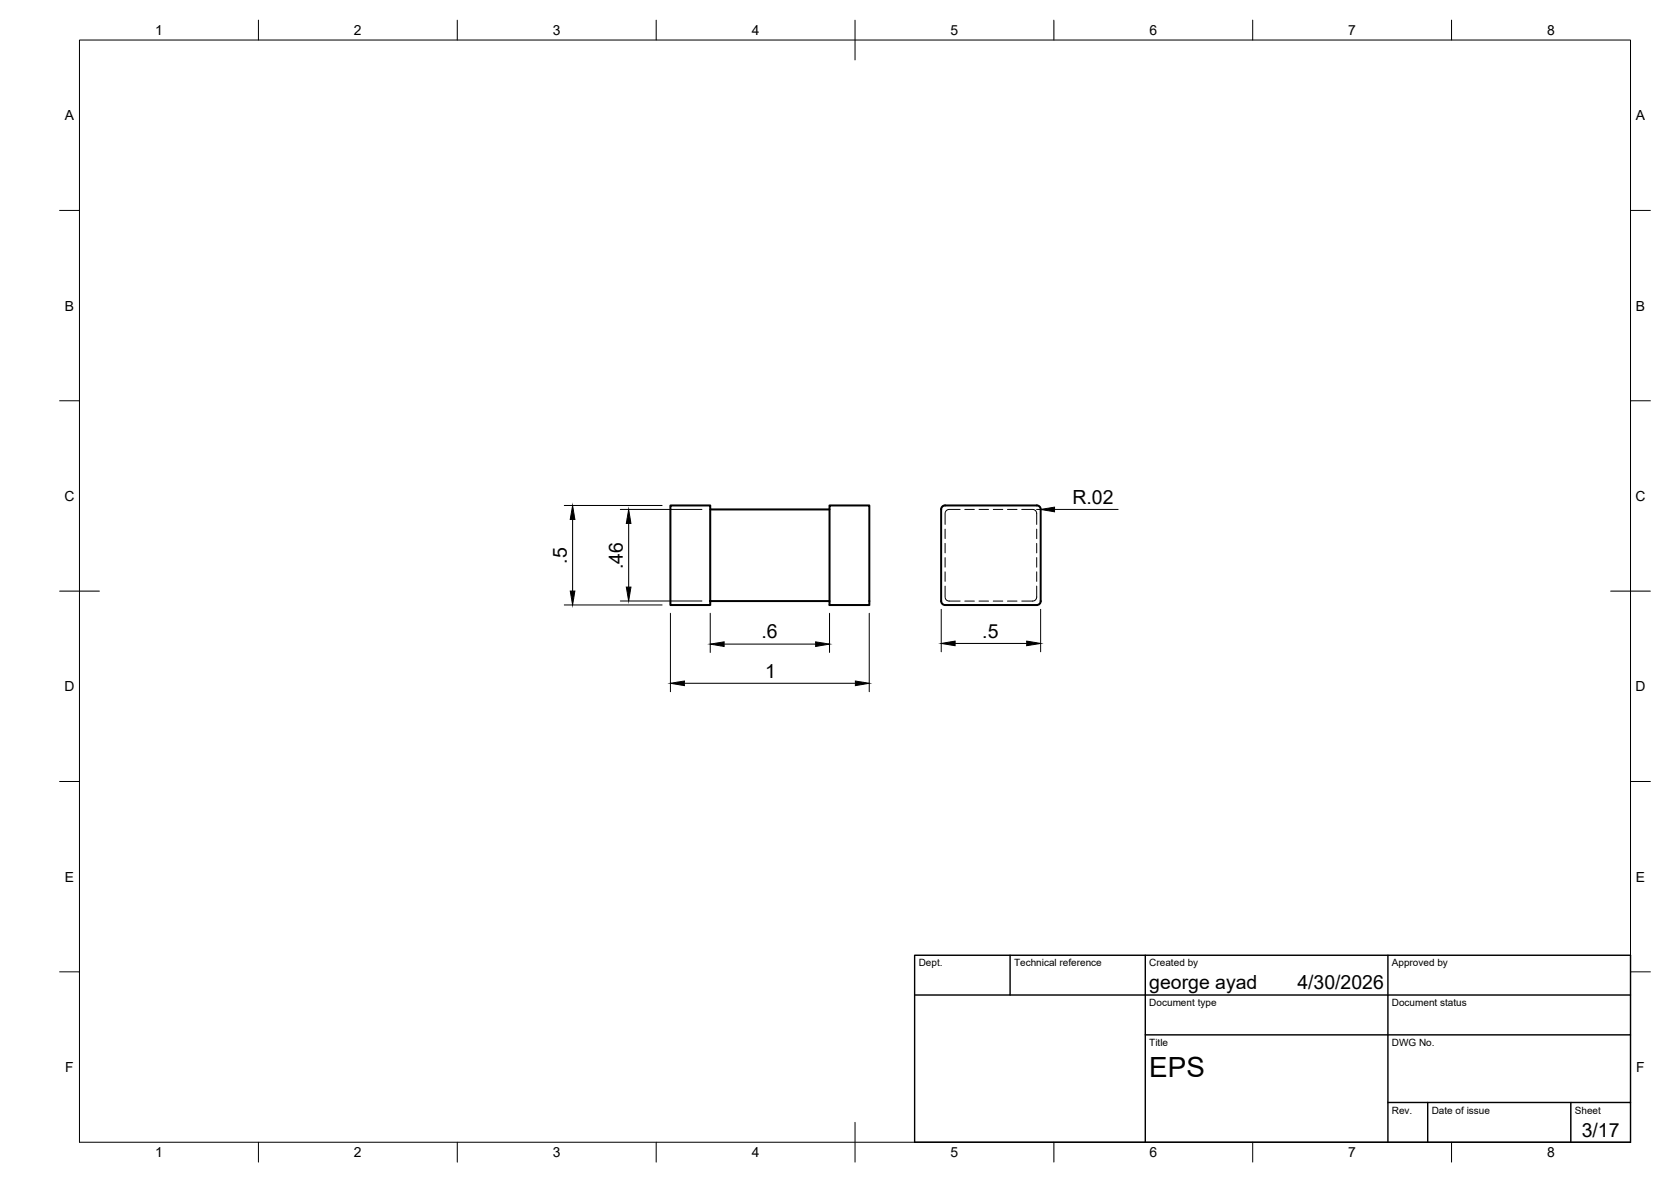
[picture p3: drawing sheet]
<svg xmlns="http://www.w3.org/2000/svg" width="420mm" height="297mm" viewBox="0 0 420 297" stroke-linecap="round" stroke-linejoin="round" font-family="sans-serif">
<!-- layer: Visible -->
<path d="M168.6 127h10v25h-10zM178.6 128h30M236.6 128v23a1.01 1.01 0 0 0 1 1M237.6 127h23.1M237.6 127a1.01 1.01 0 0 0-1 1M260.7 127a1.01 1.01 0 0 1 1 1M261.7 128v23a1.01 1.01 0 0 1-1 1h-23.1M178.6 151.1h30v.9h10v-25h-10v24.1" fill="none" stroke="#000" stroke-width=".51"/>
<!-- layer: Hidden -->
<g fill="none" stroke="#000" stroke-width=".25">
<path d="M237.6 133v2.4M237.6 136.6v2.3M241.4 128h-2.7a1 1 0 0 0-1.1 1v2.8M242.6 128h2.4M246.2 128h2.4M249.7 128h2.4M253.3 128h2.4M256.9 128h2.8a1 1 0 0 1 1 1v2.8M260.7 133v2.4M260.7 136.6v2.3M237.6 147.3v2.7a1 1 0 0 0 1.1 1.1h2.7M237.6 140.1v2.4"/>
<path d="M237.6 143.7v2.4M242.6 151.1h2.4M246.2 151.1h2.4M249.7 151.1h2.4M253.3 151.1h2.4M260.7 147.3v2.7a1 1 0 0 1-1 1.1h-2.8M260.7 140.1v2.4M260.7 143.7v2.4"/>
</g>
<!-- layer: BORDER -->
<g fill="none" stroke="#000" stroke-width=".25">
<path d="M20 10.1h390v276.9h-390zM65 5.1v5M115 5.1v5M165 5.1v5M215 5.1v10M265 5.1v5M315 5.1v5M365 5.1v5M15 52.9h5M410 52.9h5M15 100.7h5M410 100.7h5"/>
<path d="M15 148.6h10M405 148.6h10M15 196.4h5M410 196.4h5M15 244.2h5M410 244.2h5M65 287v5M115 287v5M165 287v5M215 282.1v9.9M265 287v5M315 287v5"/>
<path d="M365 287v5"/>
</g>
<!-- layer: TITLEBLOCK -->
<path d="M230 240.1h180v46.9h-180zM230 250h180M254 240.1v9.9M288 240.1v46.9M349 240.1v46.9M288 260.1h122M349 277.1h61M359 277.1v9.9M395 277.1v9.9" fill="none" stroke="#000" stroke-width=".36"/>
<!-- layer: FD_Dimensions -->
<g fill="none" stroke="#000" stroke-width=".25">
<path d="M141.9 127h24.6M144 130.5v18M156 128h20.5M158.1 131.5v16M260.6 128h1.1M265.2 128h15.9M141.9 152h24.6M156 151h20.5M168.6 154.1v19.7M178.6 154.1v9.9M208.6 154.1v9.9M218.6 154.1v19.7"/>
<path d="M236.7 153.1v10.7M261.7 153.1v10.7M172.1 171.7h43M182.1 161.9h23M240.2 161.7h17.9"/>
</g>
<path d="M144 127l.5 3.5h-1.1zM158.1 128l.5 3.5h-1.1zM261.7 128l3.5-.5v1.1zM143.4 148.5h1.1l-.5 3.5zM157.5 147.5h1.1l-.5 3.5zM168.6 171.7l3.5-.6v1.2zM178.6 161.9l3.5-.6v1.2zM205.1 161.3l3.5 .6-3.5 .6zM215.1 171.1l3.5 .6-3.5 .6zM236.7 161.7l3.5-.6v1.2zM258.1 161.1l3.6 .6-3.6 .6z" fill="#000" stroke="#000" stroke-width=".25"/>
<text font-size="7" x="289" y="270.6">EPS</text>
<g font-size="4.9">
<text x="269.7" y="126.6">R.02</text>
<text x="142.5" y="141.7" transform="rotate(-90 142.5 141.7)">.5</text>
<text x="156.6" y="143" transform="rotate(-90 156.6 143)">.46</text>
<text x="191.4" y="160.4">.6</text>
<text x="247" y="160.2">.5</text>
<text x="192.4" y="170.3">1</text>
<text x="289" y="248.5">george ayad</text>
<text x="326.2" y="248.5">4/30/2026</text>
<text x="397.7" y="285.7">3/17</text>
</g>
<g font-size="3.5">
<text x="39" y="8.8">1</text>
<text x="89" y="8.8">2</text>
<text x="139" y="8.8">3</text>
<text x="189" y="8.8">4</text>
<text x="239" y="8.8">5</text>
<text x="289" y="8.8">6</text>
<text x="339" y="8.8">7</text>
<text x="389" y="8.8">8</text>
<text x="16.3" y="30.2">A</text>
<text x="411.3" y="30.2">A</text>
<text x="16.3" y="78">B</text>
<text x="411.3" y="78">B</text>
<text x="16.2" y="125.9">C</text>
<text x="411.2" y="125.9">C</text>
<text x="16.2" y="173.7">D</text>
<text x="411.2" y="173.7">D</text>
<text x="16.3" y="221.6">E</text>
<text x="411.3" y="221.6">E</text>
<text x="16.4" y="269.4">F</text>
<text x="411.4" y="269.4">F</text>
<text x="39" y="290.8">1</text>
<text x="89" y="290.8">2</text>
<text x="139" y="290.8">3</text>
<text x="189" y="290.8">4</text>
<text x="239" y="290.8">5</text>
<text x="289" y="290.8">6</text>
<text x="339" y="290.8">7</text>
<text x="389" y="290.8">8</text>
</g>
<g font-size="2.5">
<text x="231" y="242.9">Dept.</text>
<text x="255" y="242.9">Technical reference</text>
<text x="289" y="242.9">Created by</text>
<text x="350" y="242.9">Approved by</text>
<text x="289" y="252.8">Document type</text>
<text x="350" y="252.8">Document status</text>
<text x="289" y="262.9">Title</text>
<text x="350" y="262.9">DWG No.</text>
<text x="350" y="279.9">Rev.</text>
<text x="360" y="279.9">Date of issue</text>
<text x="396" y="279.9">Sheet</text>
</g>
</svg>
